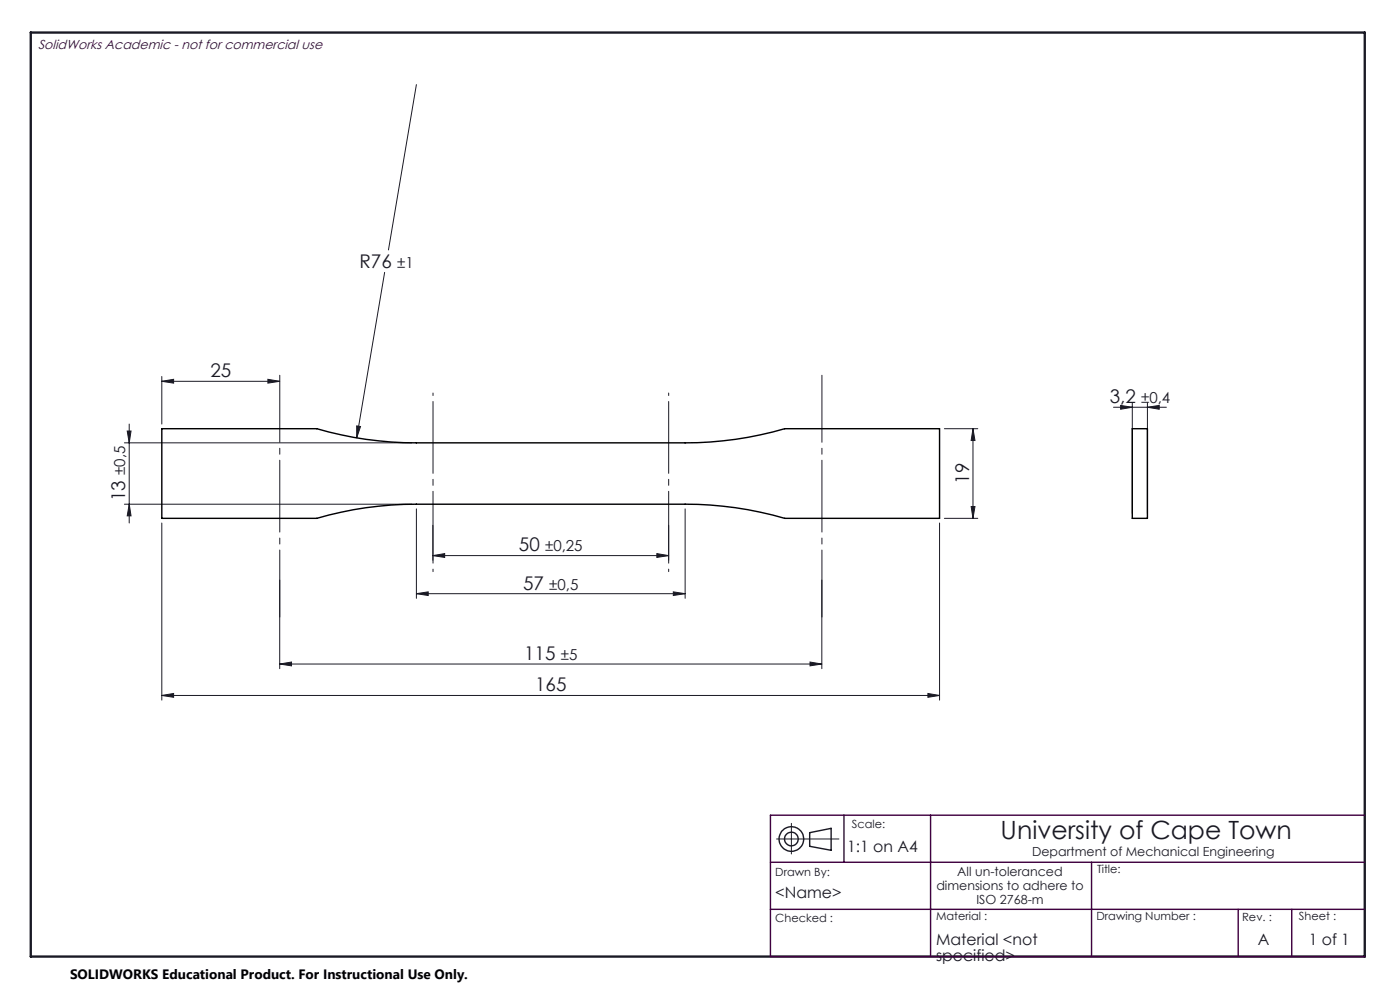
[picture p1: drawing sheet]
<svg xmlns="http://www.w3.org/2000/svg" width="297mm" height="210mm" viewBox="0 0 297 210" stroke-linecap="round" stroke-linejoin="round" font-family="sans-serif">
<g fill="none" stroke="#191924" stroke-width=".21">
<path d="M88.3 17.9l-5.9 35.1M81.6 57.8l-5.9 35.1M34.3 79.9v10M26.4 93.9h60.9M27 91.4h.8l-.4 2.5zM27.4 89.9v21M34.3 80.9l2.5-.4v.8zM34.3 80.9h25M56.8 80.5l2.5 .4-2.5 .4zM75.7 90.3l.8 .2-.8 2.4zM200.3 90.9h7.1M206.4 90.9l.4 2.5h-.8z"/>
<path d="M206.4 90.9v19.1M236.2 86.4h11.2M237.7 86l2.5 .4-2.5 .4zM240.2 85.4v23.5M243.4 86.4l2.5-.4v.8zM243.4 85.4v23.5M26.4 107h60.9M27.4 107l.4 2.4h-.8zM34.3 110.9v37.6M88.3 107.9v19M91.8 117.9l2.5-.5v.8zM91.8 111.4v7.4"/>
<path d="M91.8 117.9h50.1M139.3 117.4l2.6 .5-2.6 .3zM141.9 111.4v7.4M145.3 107.9v19M199.3 110.9v37.6M200.3 110h7.1M206 107.4h.8l-.4 2.6zM59.3 123v18.8M88.3 125.9l2.5-.4v.8zM88.3 125.9h57M142.8 125.5l2.5 .4-2.5 .4zM174.3 123v18.8"/>
<path d="M34.3 147.5h165M34.3 147.5l2.5-.4v.8zM59.3 140.9l2.5-.5v.8zM59.3 140.9h115M171.8 140.4l2.5 .5-2.5 .3zM196.8 147.1l2.5 .4-2.5 .4zM164.7 178h13.3M167.9 174.7v6.4"/>
</g>
<g fill="none" stroke="#191924" stroke-width=".3">
<path d="M171.8 176.6l4.5-.9v4.7l-4.5-.9z"/>
<circle cx="167.9" cy="178" r="1.45"/>
<circle cx="167.9" cy="178" r="2.61"/>
</g>
<path d="M59.4 79.6v51.3M174.4 130.9v-51.3" fill="none" stroke="#191924" stroke-width=".21" stroke-dasharray="15.2 1.3 1.3 1.3" stroke-dashoffset="1"/>
<path d="M91.9 83.4v37.9M141.9 83.4v37.9" fill="none" stroke="#191924" stroke-width=".21" stroke-dasharray="15.2 1.3 1.3 1.3" stroke-dashoffset="-1.8"/>
<path d="M6.5 6.9h283v196h-283z" fill="none" stroke="#191924" stroke-width=".5"/>
<path d="M179 172.9v10M197.4 172.9v30M289.5 172.9h-126.1v30h126.1M163.4 192.9h126.1M163.4 182.9h126.1M231.6 182.9v20M262.7 192.9v10M274 192.9v10" fill="none" stroke="#400040" stroke-width=".3"/>
<g fill="#191924">
<path d="M56.8 80.5l2.5 .4-2.5 .4zM34.3 80.9l2.5-.4v.8z"/>
<path d="M243.4 86.4l2.5-.4v.8zM237.7 86l2.5 .4-2.5 .4z"/>
<path d="M75.7 90.3v2.6l.8-2.4zM34.3 147.5l2.5-.4v.8zM196.8 147.1l2.5 .4-2.5 .4z"/>
<path d="M88.3 125.9l2.5-.4v.8zM142.8 125.5l2.5 .4-2.5 .4z"/>
<path d="M91.8 117.9l2.5-.5v.8zM139.3 117.4l2.6 .5-2.6 .3z"/>
<path d="M171.8 140.4l2.5 .5-2.5 .3zM59.3 140.9l2.5-.5v.8z"/>
<path d="M27 91.4h.8l-.4 2.5zM27.4 107l.4 2.4h-.8z"/>
<path d="M206.4 90.9l.4 2.5h-.8zM206 107.4h.8l-.4 2.6z"/>
</g>
<path d="M34.3 90.9h32.9a74.5 74.5 0 0 0 21.1 3h57a75 75 0 0 0 21.2-3h32.8v19.1h-32.8a75 75 0 0 0-21.2-3h-57a74.5 74.5 0 0 0-21.1 3h-32.9zM240.2 90.9h3.2v19.1h-3.2z" fill="none" stroke="#000" stroke-width=".3"/>
<text font-size="5.3" fill="#191924" x="212.3" y="178">University of Cape Town</text>
<g font-size="4" fill="#191924">
<text x="76.3" y="56.9">R76</text>
<text x="44.6" y="80">25</text>
<text x="235.4" y="85.5">3,2</text>
<text x="26.6" y="106.3" transform="rotate(-90 26.6 106.3)">13</text>
<text x="205.6" y="102.6" transform="rotate(-90 205.6 102.6)">19</text>
<text x="110.1" y="117">50</text>
<text x="111" y="125.1">57</text>
<text x="111.2" y="140">115</text>
<text x="113.5" y="146.6">165</text>
</g>
<g font-size="3.3" fill="#191924">
<text x="179.7" y="180.7">1:1 on A4</text>
<text x="164.5" y="190.5">&lt;Name&gt;</text>
<text x="198.6" y="200.4">Material &lt;not</text>
<text x="198.6" y="203.9">specified&gt;</text>
<text x="266.9" y="200.5">A</text>
<text x="277.6" y="200.5">1 of 1</text>
</g>
<g font-size="3.2" fill="#191924">
<text x="84.2" y="56.9">±1</text>
<text x="242.1" y="85.5">±0,4</text>
<text x="26.6" y="100.7" transform="rotate(-90 26.6 100.7)">±0,5</text>
<text x="115.6" y="117">±0,25</text>
<text x="116.5" y="125.1">±0,5</text>
<text x="119" y="140">±5</text>
</g>
<text font-size="2.9" x="14.9" y="207.6">SOLIDWORKS Educational Product. For Instructional Use Only.</text>
<text font-size="2.8" fill="#400040" x="8.1" y="10.3">SolidWorks Academic - not for commercial use</text>
<g font-size="2.7" fill="#191924">
<text x="203.1" y="185.8">All un-toleranced</text>
<text x="218.9" y="181.6">Department of Mechanical Engineering</text>
<text x="198.6" y="188.8">dimensions to adhere to</text>
<text x="207.1" y="191.8">ISO 2768-m</text>
</g>
<g font-size="2.4" fill="#191924">
<text x="180.7" y="175.7">Scale:</text>
<text x="164.5" y="185.8">Drawn By:</text>
<text x="232.7" y="185.2">Title:</text>
<text x="164.5" y="195.5">Checked :</text>
<text x="198.6" y="195.2">Material :</text>
<text x="232.6" y="195.2">Drawing Number :</text>
<text x="263.5" y="195.3">Rev. :</text>
<text x="275.6" y="195.2">Sheet :</text>
</g>
</svg>
